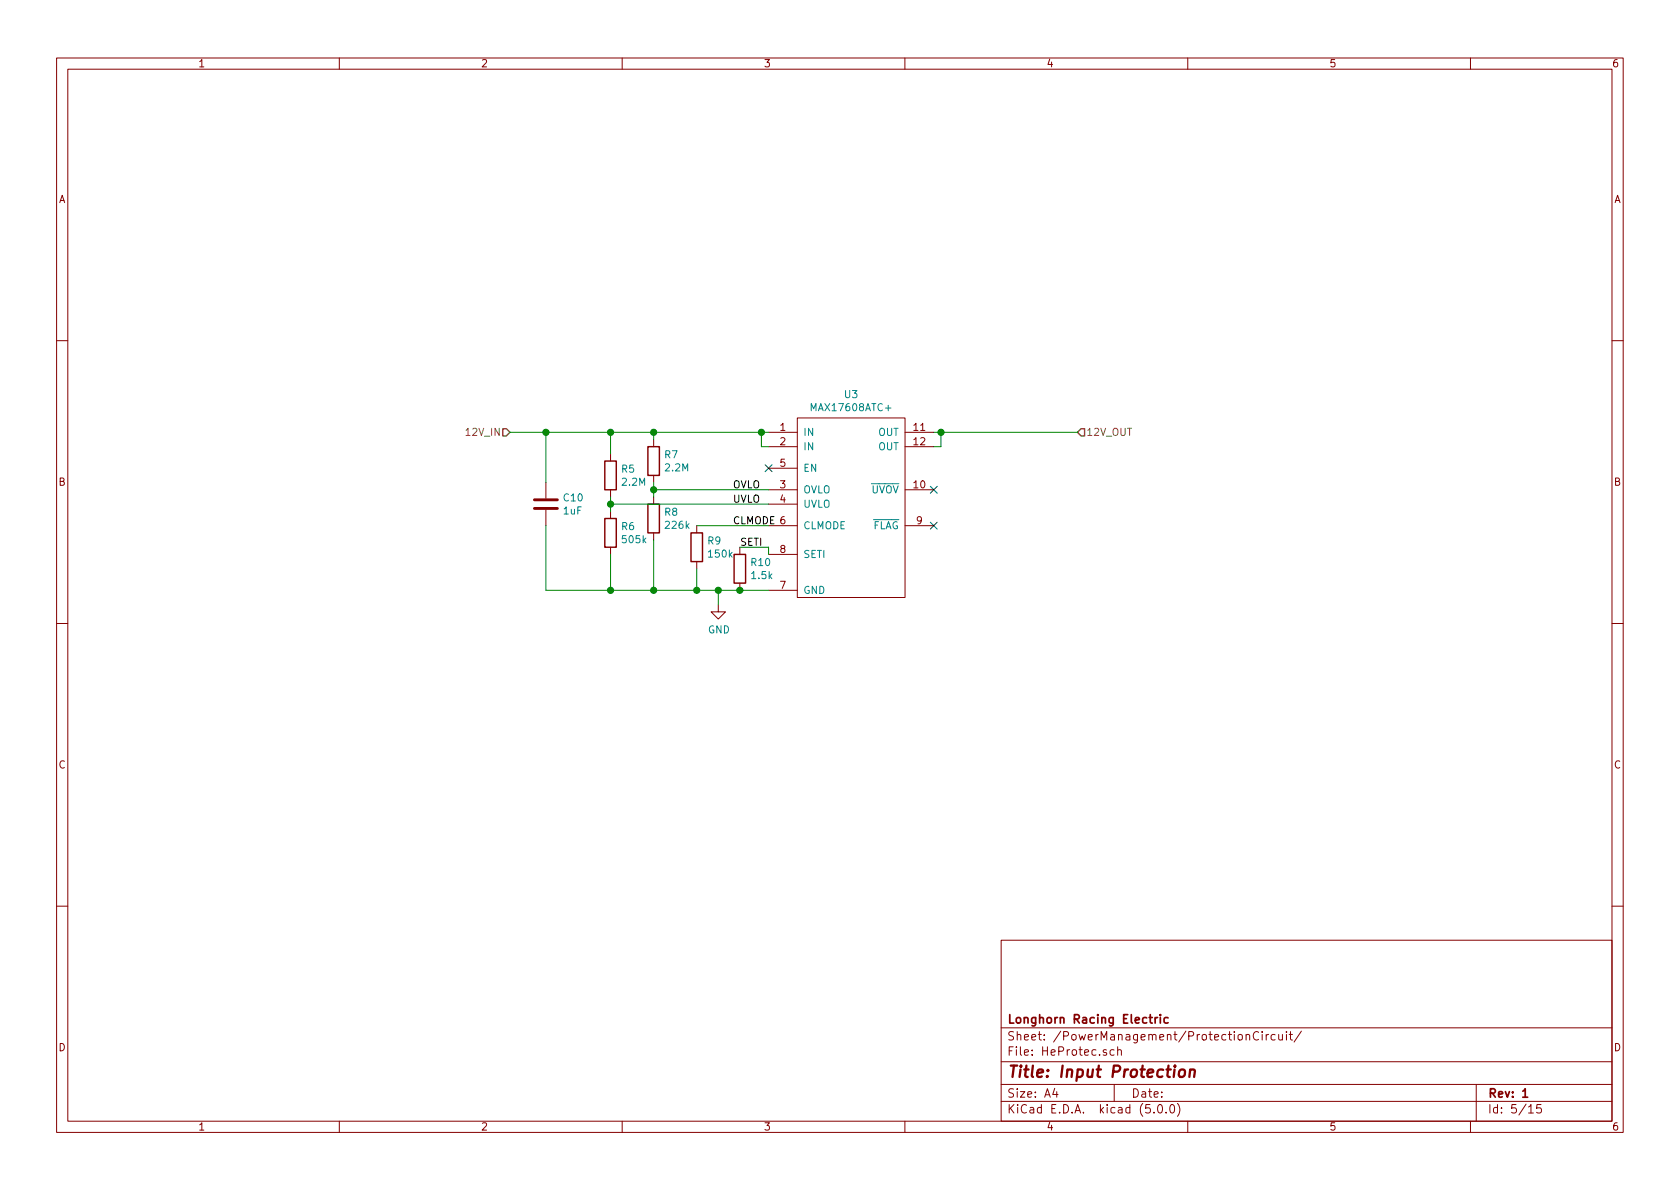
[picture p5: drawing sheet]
<svg xmlns="http://www.w3.org/2000/svg" width="297mm" height="210mm" viewBox="0 0 297 210" stroke-linecap="round" stroke-linejoin="round" font-family="sans-serif">
<g fill="none" stroke="#840000" stroke-width=".18">
<path d="M10 10.3h277v189.9h-277zM12 12.2h273v186.1h-273zM60 10.3v1.9M110 10.3v1.9M160 10.3v1.9M210 10.3v1.9M260 10.3v1.9M10 60.2h2M115.6 77.7v1.3M135.9 76.4h5.1M135.9 79h5.1M141 73.9h19v31.8h-19z"/>
<path d="M160 76.4h5.1M160 79h5.1M285 60.2h2M96.5 85.3v2.8M96.5 90.2v2.8M107.9 80.3v1.2M107.9 86.6v1.3M107.9 90.4v1.3M107.9 96.8v1.2M115.6 84.1v1.2M115.6 87.9v1.2M115.6 94.2v1.3"/>
<path d="M123.2 93v1.2M123.2 99.3v1.3M130.8 96.8v1.2M135.9 86.6h5.1M135.9 89.1h5.1M135.9 82.8h5.1M135.9 93h5.1M135.9 98h5.1M160 86.6h5.1M160 93h5.1M10 110.3h2M127 106.9v1.3h1.3l-1.3 1.3-1.3-1.3h1.3"/>
<path d="M130.8 103.1v1.3M135.9 104.4h5.1M285 110.3h2M10 160.2h2M177 166.3h108v32h-108zM285 160.2h2M60 198.3v1.9M110 198.3v1.9M160 198.3v1.9M177 194.8h108M177 191.8h108M177 187.8h108"/>
<path d="M177 181.8h108M186.5 192.5l-.4 1h1M186.8 193v1M195.6 185.7a.37 .37 0 0 0-.6 .1l.1 .2 .5 .2 .1 .1-.2 .3-.5-.1M197 185.7l-.5-.1-.2 .3v.6l.2 .1 .5-.1M197 191.8v3M197.6 185.7h.1a.37 .37 0 0 1 .6 .1v.8M197.6 185.1v1.5M204 196.7v.1M204.8 195.5l.4-.2a.94 .94 0 0 1 0 1.5 .79 .79 0 0 1-.4-1.3zM206.2 196.7v.1M207 195.4l.3-.1a.94 .94 0 0 1 0 1.5 .82 .82 0 0 1-.3-1.4z"/>
<path d="M208.2 195.1a1.71 1.71 0 0 1 0 2.3M210 198.3v1.9M220.3 183.1l.2-.2 .4 .1 .1 .9M222.5 182.6a.7 .7 0 0 0-.9 .2 .7 .7 0 0 0 .1 .9 .55 .55 0 0 0 .8 .1M223.2 182.4v.2M223.2 182.9v1M223.9 182.9v1M224.3 182.9l-.4 .3M225.5 183l-.5-.1-.3 .3 .1 .6 .2 .1 .5-.1M226.1 182.9v.8a.39 .39 0 0 0 .6 .1M226.7 182.9v1M227.5 182.4v.2"/>
<path d="M227.5 182.9v1M227.9 182.9h.6M228.2 182.4v1.3l.3 .2M230.1 182.3l-1.3 2M260 198.3v1.9M261 191.8v6.5M270.3 195.8l.4-.5v1.5M270.3 196.8h.8M272.5 195.3h-.7l-.1 .7 .2-.1 .5 .1 .1 .2v.5l-.2 .1-.6-.1"/>
</g>
<path d="M204.2 179.9v1M204.7 179.9l-.3 .1-.2 .2M205.2 179.4v.2M205.2 179.9v1M206.5 180l-.4-.1-.3 .3 .1 .6 .2 .1 .4-.1M269.2 193l.5-.5v1.5M269.2 194h.9" fill="none" stroke="#840000" stroke-width=".3"/>
<path d="M208.6 189.3a.51 .51 0 0 1 .5-.2 .51 .51 0 0 1 .4 .4v.6a.56 .56 0 0 1-.6 .4 .56 .56 0 0 1-.5-.4zM210.4 189.3a.52 .52 0 0 1 .9 .1l-.2 1M210.4 189.1l-.1 1.3" fill="none" stroke="#840000" stroke-width=".41"/>
<path d="M88.9 75.8h.6l.7 .6-.7 .7h-.6zM191.1 75.8h.7v1.3h-.7l-.6-.7z" fill="none" stroke="#848400" stroke-width=".25"/>
<path d="M114.6 79h2v5.1h-2zM106.9 81.5h2.1v5.1h-2.1zM106.9 91.7h2.1v5.1h-2.1zM114.6 89.1h2v5.1h-2zM122.2 94.2h2v5.1h-2zM129.8 98h2v5.1h-2z" fill="none" stroke="#840000" stroke-width=".25"/>
<g fill="none" stroke="#008400" stroke-width=".18">
<path d="M90.2 76.4h45.7M96.5 76.4v8.9M107.9 76.4v3.9M115.6 76.4v1.3M134.6 76.4v2.6h1.3M165.1 76.4h25.4M166.4 76.4v2.6h-1.3M96.5 93v11.4h39.4M107.9 89.1h28M107.9 87.9v2.5M107.9 98v6.4M115.6 85.3v2.6"/>
<path d="M115.6 95.5v8.9M115.6 86.6h20.3M123.2 93h12.7M130.8 96.8h5.1v1.2M123.2 100.6v3.8M127 104.4v2.5"/>
</g>
<g fill="#008400" stroke="#008400" stroke-width=".25">
<circle cx="108" cy="89.1" r=".51"/>
<circle cx="115.6" cy="86.6" r=".51"/>
<circle cx="134.6" cy="76.4" r=".51"/>
<circle cx="115.6" cy="76.4" r=".51"/>
<circle cx="108" cy="76.4" r=".51"/>
<circle cx="115.6" cy="104.4" r=".51"/>
<circle cx="127" cy="104.4" r=".51"/>
<circle cx="166.4" cy="76.4" r=".51"/>
<circle cx="123.2" cy="104.4" r=".51"/>
<circle cx="130.8" cy="104.4" r=".51"/>
<circle cx="96.5" cy="76.4" r=".51"/>
<circle cx="108" cy="104.4" r=".51"/>
</g>
<path d="M135.3 82.2l1.2 1.2M136.5 82.2l-1.2 1.2M164.5 86l1.2 1.2M164.5 92.3l1.2 1.3M165.7 86l-1.2 1.2M165.7 92.3l-1.2 1.3" fill="none" stroke="#000084" stroke-width=".18"/>
<path d="M94.5 89.9h4.1M94.5 88.4h4.1" fill="none" stroke="#840000" stroke-width=".51"/>
<text font-size="2.8" fill="#840000" x="178" y="190.5">Title: Input Protection</text>
<g font-size="2.1" fill="#840000">
<text x="178" y="184">Sheet: /PowerManagement/ProtectionCircuit/</text>
<text x="178" y="181">Longhorn Racing Electric</text>
<text x="178" y="186.7">File: HeProtec.sch</text>
<text x="178" y="196.9">KiCad E.D.A. kicad (5.0.0)</text>
<text x="178" y="194.1">Size: A4</text>
<text x="200" y="194.1">Date:</text>
<text x="263" y="194.1">Rev: 1</text>
<text x="263" y="196.9">Id: 5/15</text>
</g>
<g font-size="1.8" fill="#840000">
<text x="35" y="11.9">1</text>
<text x="85" y="11.9">2</text>
<text x="135" y="11.9">3</text>
<text x="185" y="11.9">4</text>
<text x="235" y="11.9">5</text>
<text x="285" y="11.9">6</text>
<text x="10.4" y="35.9">A</text>
<text x="285.4" y="35.9">A</text>
<text x="137.9" y="76.2">1</text>
<text x="161.6" y="76.2">11</text>
<text x="137.9" y="78.7">2</text>
<text x="137.9" y="82.5">5</text>
<text x="161.6" y="78.7">12</text>
<text x="10.4" y="85.9">B</text>
<text x="137.9" y="86.4">3</text>
<text x="137.9" y="88.9">4</text>
<text x="161.6" y="86.4">10</text>
<text x="285.4" y="85.9">B</text>
<text x="162.1" y="92.7">9</text>
<text x="137.9" y="97.8">8</text>
<text x="137.9" y="104.1">7</text>
<text x="10.4" y="135.9">C</text>
<text x="285.4" y="135.9">C</text>
<text x="10.4" y="185.9">D</text>
<text x="285.4" y="185.9">D</text>
<text x="35" y="199.9">1</text>
<text x="85" y="199.9">2</text>
<text x="135" y="199.9">3</text>
<text x="185" y="199.9">4</text>
<text x="235" y="199.9">5</text>
<text x="285" y="199.9">6</text>
</g>
<g font-size="1.8" fill="#008484">
<text x="149.4" y="70.4">U3</text>
<text x="142" y="77.1">IN</text>
<text x="143.7" y="72.7">MAX17608ATC+</text>
<text x="155.3" y="77.1">OUT</text>
<text x="109.9" y="83.6">R5</text>
<text x="117.6" y="81">R7</text>
<text x="117.7" y="83.4">2.2M</text>
<text x="142" y="79.6">IN</text>
<text x="142" y="83.4">EN</text>
<text x="155.3" y="79.6">OUT</text>
<text x="99.7" y="88.7">C10</text>
<text x="110.1" y="85.9">2.2M</text>
<text x="142" y="87.2">OVLO</text>
<text x="142" y="89.8">UVLO</text>
<text x="154" y="87.2">UVOV</text>
<text x="99.7" y="91">1uF</text>
<text x="109.9" y="93.7">R6</text>
<text x="117.6" y="91.2">R8</text>
<text x="117.8" y="93.5">226k</text>
<text x="142" y="93.6">CLMODE</text>
<text x="154.2" y="93.6">FLAG</text>
<text x="110.2" y="96.1">505k</text>
<text x="125.2" y="96.3">R9</text>
<text x="125.4" y="98.6">150k</text>
<text x="132.9" y="100.1">R10</text>
<text x="142" y="98.7">SETI</text>
<text x="133" y="102.4">1.5k</text>
<text x="142" y="105">GND</text>
<text x="125.2" y="112">GND</text>
</g>
<g font-size="1.8" fill="#848400">
<text x="82.8" y="77.1">12V_IN</text>
<text x="192" y="77.1">12V_OUT</text>
</g>
<g font-size="1.8">
<text x="129.5" y="86.4">OVLO</text>
<text x="129.5" y="88.9">UVLO</text>
<text x="129.5" y="92.7">CLMODE 6</text>
<text x="130.8" y="96.5">SETI</text>
</g>
</svg>
